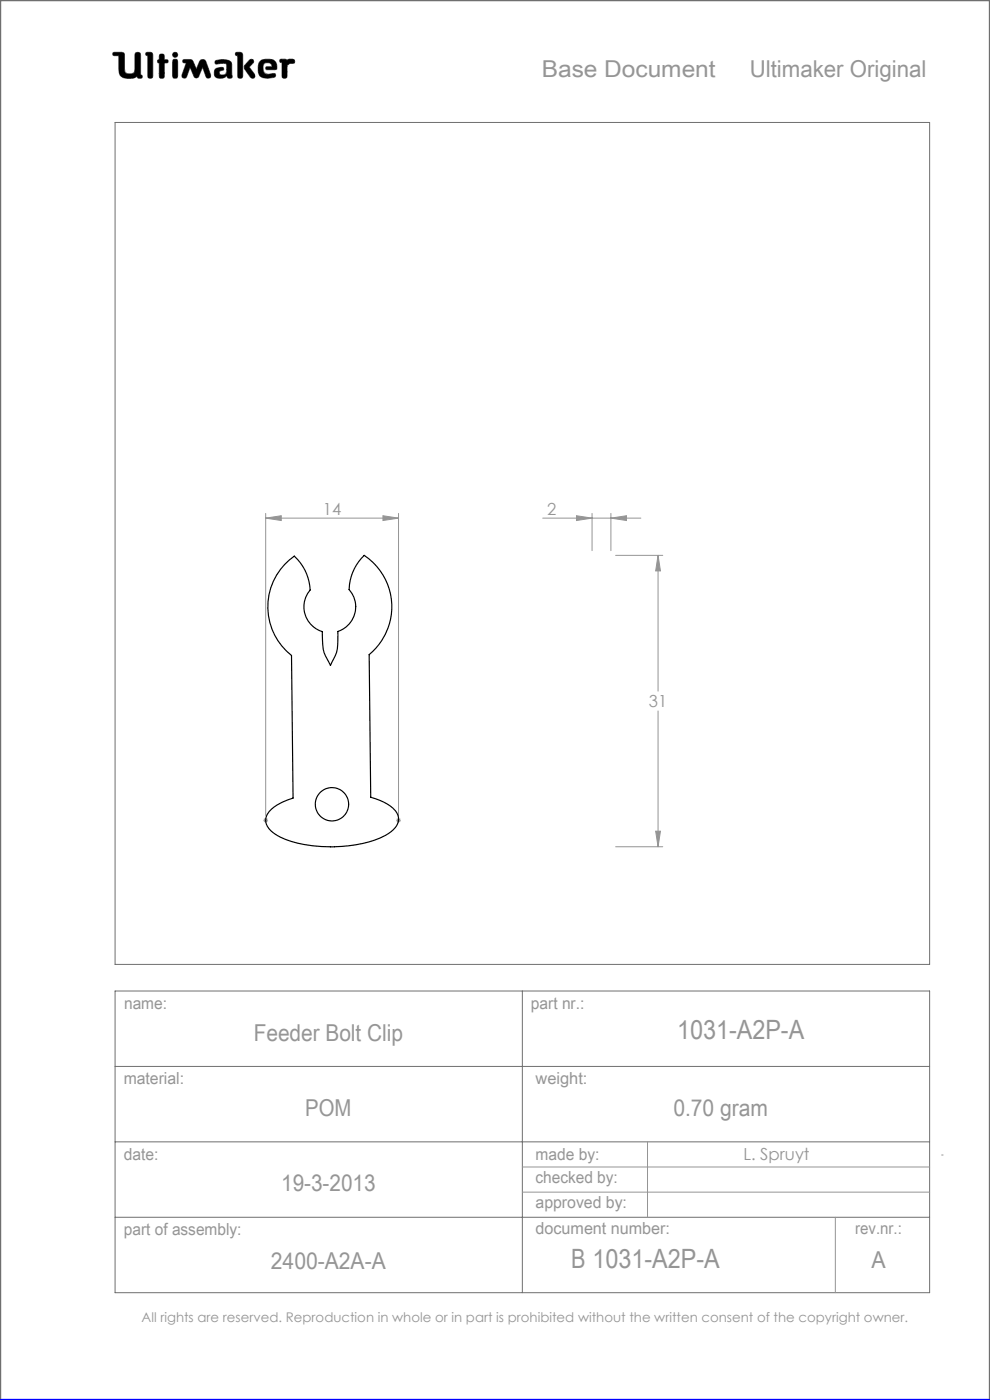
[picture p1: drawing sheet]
<svg xmlns="http://www.w3.org/2000/svg" width="210mm" height="297mm" viewBox="0 0 210 297" stroke-linecap="round" stroke-linejoin="round" font-family="sans-serif">
<g fill="none" stroke="#6f6f6f" stroke-width=".21">
<path d="M24 11.1h1.8l.5 .2 .2 4a1.62 1.62 0 0 0 2 0l.2-4a.65 .65 0 0 1 .7-.2 .65 .65 0 0 1 .4 .6v4.2l.3 .1-.1 .6a.65 .65 0 0 1-.9-.3 4 4 0 0 1-3 .2l-.6-.5-.2-.6-.1-3.6h-1.2l-.1-.3zM29.1 16.2v.1M31 11.1l1.2 .1 .2 .4v4.8a.59 .59 0 0 1-.7 .2 .59 .59 0 0 1-.4-.5v-4.3l-.4-.1zM33.8 13.4h.1M33.8 12.6h.1M33.8 12.6l-.3 .1-.1 .3 .1 .3 .3 .1M33.8 12.6v-1a.59 .59 0 0 1 .7-.1 .59 .59 0 0 1 .4 .5v.6l.6 .1a.4 .4 0 0 1 0 .6l-.6 .1-.1 3.1a.59 .59 0 0 1-.6 .1 .59 .59 0 0 1-.4-.5v-2.7M36.8 12.6h.7l.2 .5v3l-.2 .4-.3 .1-.4-.1-.2-.4v-3zM38.9 12.7l1.3-.1 .6 .2 .8 1.9 .9-2 .6-.1 .4 .1 1.2 3.2v.5l-.4 .2-.4-.1-.9-2.2-.9 2-.5 .3-.3-.2-1-2.1-.7 1.9-.3 .4-.5-.1-.2-.1v-.5l.9-2.6-.7-.1zM42.1 16.2h.1M45.7 12.9a3.6 3.6 0 0 1 3.3 .3l.2 .5v2.1a.53 .53 0 0 1-.2 .8l-.7-.1-.2-.4a1.97 1.97 0 0 1-2.5 .2 1.34 1.34 0 0 1 .4-1.8l1.3-.2 .1 .6a.74 .74 0 0 0-.9 .7 .95 .95 0 0 0 1.4 .1l.2-.6-.1-1.5a2.7 2.7 0 0 0-2 0l-.4-.2zM50.1 11.1l1.2 .1 .2 .4-.1 4.8a.59 .59 0 0 1-.6 .2 .59 .59 0 0 1-.4-.5v-4.3l-.4-.1z"/>
<path d="M52.9 12.8l.4-.2 .4 .1 .1 .4-.9 1.1 1.1 1.5 .1 .6-.2 .3h-.4a5.9 5.9 0 0 1-1.7-2.3l.2-.5zM56.6 14.8h.1M56.6 14.8l-.3-.3 .2-.3 1.2-.1-.2-.5a1.04 1.04 0 0 0-1.7 .5l.2 1.3 .8 .4M56.6 14.8h1.7l.4-.2a1.66 1.66 0 0 0-1.5-2l-1.7 .1a2.65 2.65 0 0 0-.3 3.5 3.5 3.5 0 0 0 3.2 .1l.1-.3-.2-.4-1.5 .2M56.8 15.8h.1M59.5 12.6h1.1l.3 .2a1.21 1.21 0 0 1 1.5-.1l.1 .6-1 .2-.6 .4-.1 2.5a.59 .59 0 0 1-.6 .2 .59 .59 0 0 1-.4-.5v-2.8l-.4-.2zM24.4 26h172.8v178.6h-172.8zM24.4 210.2h172.8v64h-172.8zM110.8 210.2v64M24.4 226.2h172.8M24.4 242.2h172.8M24.4 258.2h172.8"/>
<circle cx="37.2" cy="11.6" r=".56"/>
</g>
<g fill="none" stroke="#959595" stroke-width=".21">
<path d="M56.4 109.9l3.3-.5v1zM56.4 108.9v64.1M56.4 109.9h28.1M81.2 109.4l3.3 .5-3.3 .5zM84.5 108.9v64.1M115.1 109.9h20.8M122.3 109.4l3.3 .5-3.3 .5zM125.6 108.9v7.9M129.6 109.9l3.3-.5v1zM129.6 108.9v7.9M130.6 117.8h10M139.6 117.8l.5 3.3h-1z"/>
<path d="M139.6 117.8v28.8M139.6 150.8v28.8M55.9 174h1M56 173.7l.7 .7M56.4 173.5v1M56.7 173.7l-.7 .7M84 174h1M84.2 173.7l.7 .7M84.5 173.5v1M84.9 173.7l-.7 .7M130.6 179.6h10M139.1 176.3h1l-.5 3.3z"/>
<path d="M110.8 247.6h86.4M110.8 252.9h86.4M137.4 242.2v16M177.2 258.2v16M199.7 245h.4"/>
</g>
<path d="M0 297v-297h210v297" fill="none" stroke="#6f6f6f" stroke-width=".5"/>
<path d="M0 297h210" fill="none" stroke="#00f" stroke-width=".5"/>
<path d="M45.7 12.9l-.1 .4 .2 .3 1.7-.2 .6 .2-.1 1.8-.2 .4-.5 .1a.54 .54 0 0 1-.8-.5 .54 .54 0 0 1 .8-.5l.2-.1-.1-.4-.4-.1a1.31 1.31 0 0 0-1.5 .9 1.14 1.14 0 0 0 .3 1.2 1.14 1.14 0 0 0 1.2 .2l.8-.3a.23 .23 0 0 1 .3-.2 .23 .23 0 0 1 .2 .4 .58 .58 0 0 0 .8 .1 .58 .58 0 0 0 .1-.9v-2a1.32 1.32 0 0 0-1.7-1.1zM50 11.2v.5l.4 .1v4.5l.2 .3h.6l.3-.4v-4.7l-.4-.4zM53 12.7l-1.1 1.2-.1 .5 1.4 2.1 .6 .1 .3-.3v-.4l-1.2-1.7 .9-.9v-.4l-.3-.3zM55.1 13a2.66 2.66 0 0 0 .3 3.4l1.4 .2 1.3-.2 .4-.3-.2-.5-1.5 .2-.6-.2-.3-.4-.1-.9a.98 .98 0 0 1 .7-1 .98 .98 0 0 1 1.1 .5l.1 .3-1.2 .1-.1 .4 .2 .2h1.6a.49 .49 0 0 0 .5-.2 .49 .49 0 0 0 0-.6 1.57 1.57 0 0 0-2-1.4h-.9zM59.4 12.6v.5l.4 .2v3l.3 .3h.5l.3-.4v-2.3l.6-.4 .9-.1 .1-.6-.4-.3-.9 .1-.3 .2-.3-.2zM36.7 12.6l-.1 3.7 .2 .3h.6l.3-.4v-3.3l-.3-.3zM36.6 11.6a.56 .56 0 0 0 1.1 0 .56 .56 0 0 0-1.1 0zM33.9 11.6l-.1 1-.3 .2-.1 .3 .4 .3v3l.2 .2h.5l.3-.1 .1-.3v-2.8l.7-.1 .1-.4-.2-.2-.6-.1-.2-1.1zM31 11.2l-.1 .5 .4 .1 .1 4.5 .2 .3h.5l.3-.4v-4.7l-.4-.4zM38.8 12.7v.6h.7l-.9 2.7 .2 .5 .4 .1 .3-.2 .8-2.1 .9 2 .2 .2h.4l.3-.2 .9-2 .8 2.1 .5 .2 .4-.3v-.4l-1-2.8-.3-.4-.5-.1-.4 .2-.9 1.9-.9-2-.5-.1zM24 11.2l-.1 .3 .2 .3h1.1v2.7a1.73 1.73 0 0 0 2.1 2.1 2.42 2.42 0 0 0 1.8-.4l.3 .4h.6l.2-.3-.1-.3-.3-.1v-4.3l-.1-.3-.2-.2h-.6l-.3 .4v3.4a.89 .89 0 0 1-1.3 .8 .81 .81 0 0 1-.9-1.1l-.1-3.3-.5-.2z" fill-rule="evenodd" fill="#000"/>
<g fill="#959595">
<path d="M81.2 109.4l3.3 .5-3.3 .5zM56.4 109.9l3.3-.5v1z"/>
<path d="M129.6 109.9l3.3-.5v1zM122.3 109.4l3.3 .5-3.3 .5zM139.6 117.8l.5 3.3h-1zM139.1 176.3h1l-.5 3.3z"/>
</g>
<g fill="none" stroke="#000" stroke-width=".25">
<path d="M60.4 119.8l2-1.8a10.4 10.4 0 0 1 3.4 7.2 5.5 5.5 0 0 0 2.6 8.8v.5a9.8 9.8 0 0 0 1.7 6.7 10.1 10.1 0 0 0 1.6-7v-.2a5.5 5.5 0 0 0 2.4-8.9 10.4 10.4 0 0 1 3.2-7.3 13.1 13.1 0 0 1 1 21.1l.3 30.2a9.3 9.3 0 0 1 5.6 3.4 2.96 2.96 0 0 1-1.3 4 21.8 21.8 0 0 1-12.2 3.1 26.1 26.1 0 0 1-12-2.4 3.6 3.6 0 0 1-2.3-3.6 4.4 4.4 0 0 1 2.3-2.8l1.1-.6 2.4-.9-.4-30.2a13.1 13.1 0 0 1-1.4-19.3zM71.7 134h.1"/>
<circle cx="70.4" cy="170.6" r="3.5"/>
</g>
<g font-size="5.6" fill="#959595">
<text x="143.6" y="220.3">1031-A2P-A</text>
<text x="121.1" y="269.1">B 1031-A2P-A</text>
</g>
<g font-size="4.9" fill="#959595">
<text x="114.9" y="16.3">Base Document</text>
<text x="159" y="16.3">Ultimaker Original</text>
<text x="53.8" y="220.9">Feeder Bolt Clip</text>
<text x="64.7" y="236.7">POM</text>
<text x="142.8" y="236.7">0.70 gram</text>
<text x="59.6" y="252.7">19-3-2013</text>
<text x="57.5" y="269.3">2400-A2A-A</text>
<text x="184.9" y="269.1">A</text>
</g>
<g font-size="3.5" fill="#959595">
<text x="68.5" y="109.2">14</text>
<text x="116.1" y="109.2">2</text>
<text x="137.6" y="150.1">31</text>
<text x="26.3" y="214.1">name:</text>
<text x="112.6" y="214">part nr.:</text>
<text x="26.2" y="229.9">material:</text>
<text x="113.6" y="229.9">weight:</text>
<text x="26.3" y="246">date:</text>
<text x="113.6" y="246">made by:</text>
<text x="113.6" y="251.1">checked by:</text>
<text x="157.7" y="246.2">L. Spruyt</text>
<text x="113.6" y="256.3">approved by:</text>
<text x="26.3" y="262">part of assembly:</text>
<text x="113.6" y="261.8">document number:</text>
<text x="181.4" y="261.9">rev.nr.:</text>
</g>
<text font-size="2.8" fill="#959595" x="30" y="280.4">All rights are reserved. Reproduction in whole or in part is prohibited without the written consent of the copyright owner.</text>
</svg>
